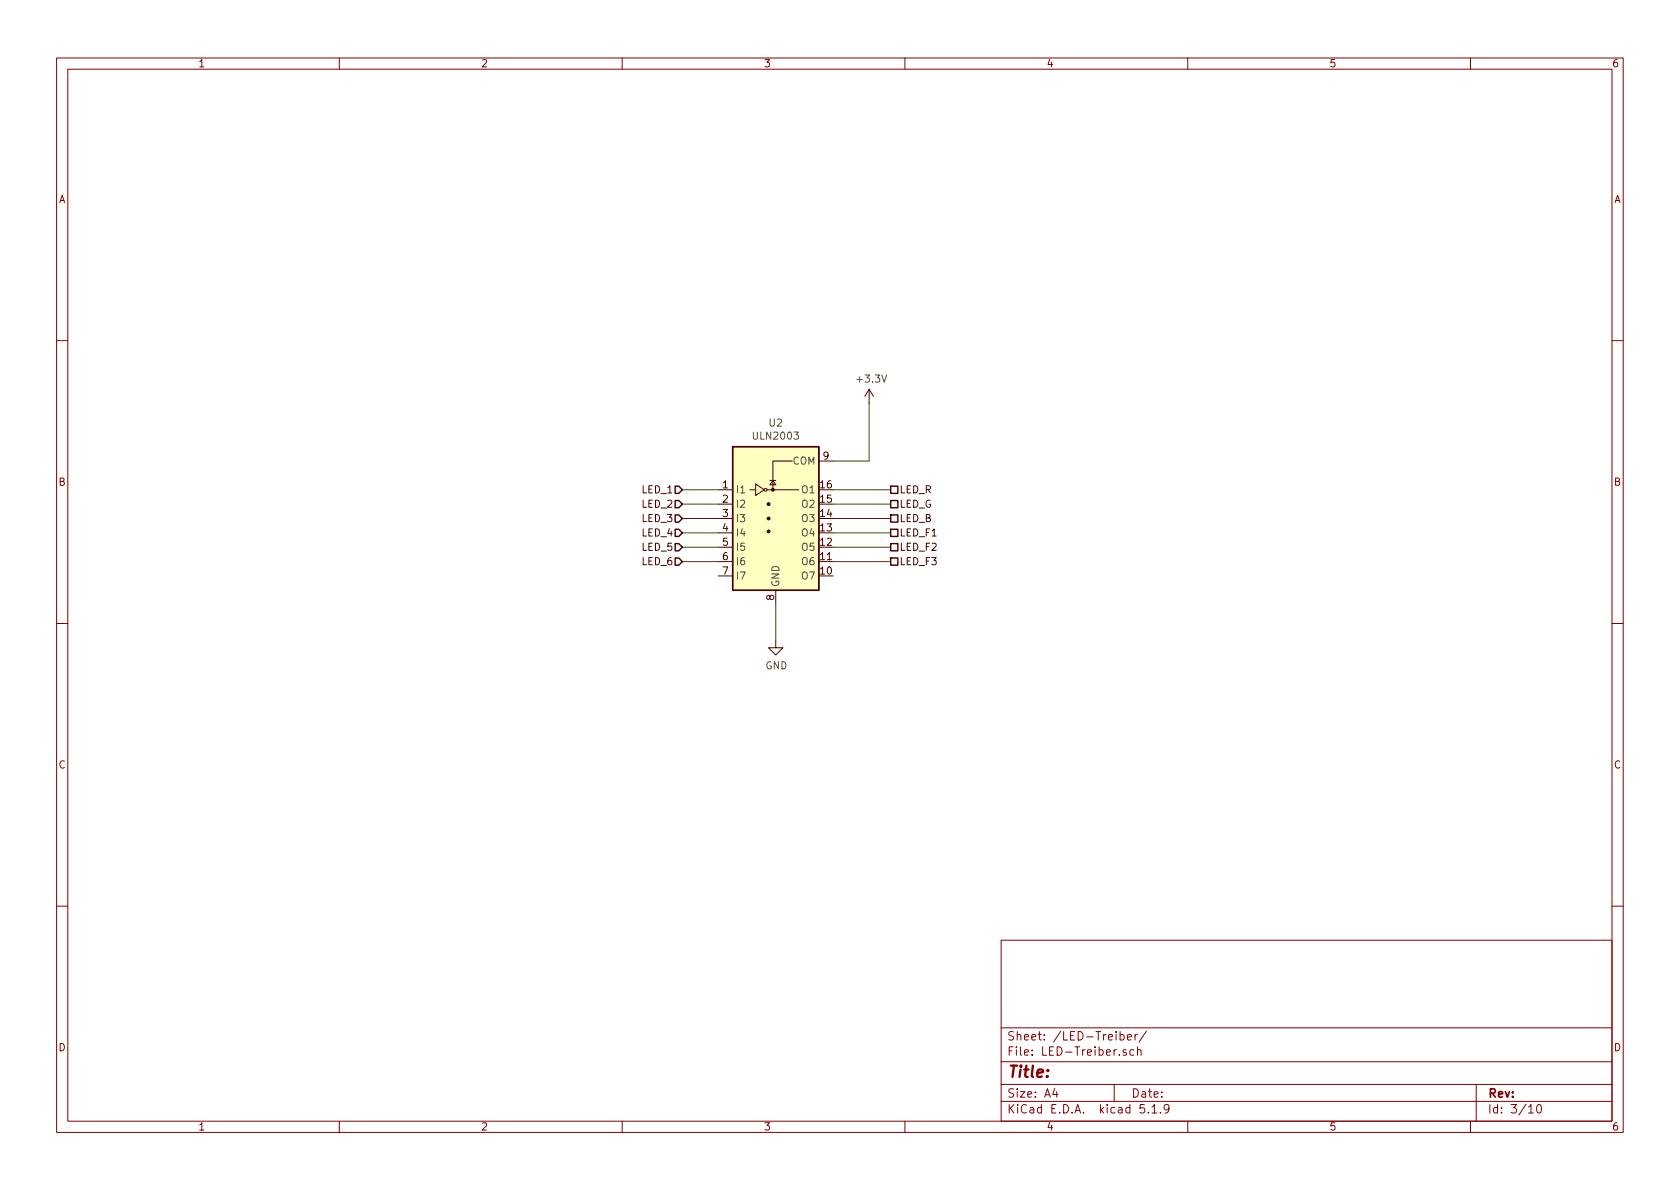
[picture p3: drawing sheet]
<svg xmlns="http://www.w3.org/2000/svg" width="297mm" height="210mm" viewBox="0 0 297 210" stroke-linecap="round" stroke-linejoin="round" font-family="sans-serif">
<g fill="none" stroke="#840000" stroke-width=".18">
<path d="M10 10.3h277v189.9h-277zM12 12.2h273v186.1h-273zM60 10.3v1.9M110 10.3v1.9M160 10.3v1.9M210 10.3v1.9M260 10.3v1.9M10 60.2h2M285 60.2h2M10 110.3h2M285 110.3h2M10 160.2h2"/>
<path d="M177 166.3h108v32h-108zM285 160.2h2M60 198.3v1.9M110 198.3v1.9M160 198.3v1.9M177 194.8h108M177 191.8h108M177 187.8h108M177 181.8h108M186.5 192.5l-.4 1h1M186.8 193v1M197 191.8v3"/>
<path d="M198 183l.5-.1 .3 .3-.2 .6h-.6M198 182.4v1.5M199.1 185.7l-.3-.1-.2 .2v.2l.5 .2v.3h-.5M199.3 183.4l.8-.1-.1-.3-.5-.1-.2 .2 .1 .7h.6M200.5 185.7l-.4-.1-.3 .3v.6l.3 .1 .4-.1M200.7 182.9v1M201.1 185.7l.2-.1 .4 .1 .1 .9M201.1 182.9l-.4 .3M201.1 185.1v1.5M202.3 195.3h-.7l-.1 .7 .3-.1 .5 .1 .1 .2-.1 .5-.2 .1-.6-.1M202.7 182.3l-1.3 2M203 196.7v.1"/>
<path d="M203.7 195.8l.4-.5v1.5M203.7 196.8h.8M205.2 196.7v.1M206.7 196l-.1 .2a.48 .48 0 0 1-.7-.1v-.6a.48 .48 0 0 1 .7-.1v.1a1.19 1.19 0 0 1-.2 1.2l-.4 .1M210 198.3v1.9M260 198.3v1.9M261 191.8v6.5M270.3 195.8l.4-.5v1.5M270.3 196.8h.8M271.8 195.5l.4-.2a.94 .94 0 0 1 0 1.5 .79 .79 0 0 1-.4-1.3z"/>
</g>
<g fill="none" stroke="#480000" stroke-width=".18">
<path d="M153.7 68.8l-.8 1.3M153.7 68.8v2.6M153.7 68.8l.7 1.3M127 86.6h2.5M127 89.1h2.5M127 91.7h2.5M127 94.2h2.5M127 96.8h2.5M127 99.3h2.5M132.6 86.6h1M133.6 85.6l1.5 1-1.5 1zM135.6 86.6h5.6"/>
<path d="M136.1 85h1.1M136.7 85l.5 .7h-1.1zM140.1 81.5h-3.4v5.1M144.8 81.5h2.5M127 101.8h2.5M137.2 113.3v1.2h1.2l-1.2 1.3-1.3-1.3h1.3M137.2 104.4v2.5"/>
<circle cx="135.4" cy="86.6" r=".25"/>
</g>
<path d="M129.5 79h15.3v25.4h-15.3z" fill="#ffffc2" stroke="#ffffc2" stroke-width=".18"/>
<g fill="none" stroke="#480000" stroke-width=".25">
<path d="M129.5 79h15.3v25.4h-15.3zM119.4 98.7h.6l.6 .6-.6 .6h-.6zM119.4 96.1h.6l.6 .7-.6 .6h-.6zM119.4 93.6h.6l.6 .6-.6 .7h-.6zM119.4 91.1h.6l.6 .6-.6 .6h-.6zM119.4 88.5h.6l.6 .6-.6 .7h-.6zM119.4 86h.6l.6 .6-.6 .6h-.6zM157.5 86h1.2v1.2h-1.2zM157.5 88.5h1.2v1.3h-1.2zM157.5 91.1h1.2v1.2h-1.2zM157.5 93.6h1.2v1.3h-1.2zM157.5 96.1h1.2v1.3h-1.2z"/>
<path d="M157.5 98.7h1.2v1.2h-1.2z"/>
</g>
<g fill="#480000" stroke="#480000" stroke-width=".18">
<circle cx="135.9" cy="94" r=".25"/>
<circle cx="135.9" cy="91.7" r=".25"/>
<circle cx="135.9" cy="89.1" r=".25"/>
<circle cx="136.7" cy="86.6" r=".25"/>
</g>
<g fill="none" stroke="#484800" stroke-width=".18">
<path d="M153.7 71.4v10.1h-6.4M120.6 99.3h6.4M120.6 96.8h6.4M120.6 94.2h6.4M120.6 91.7h6.4M120.6 89.1h6.4M120.6 86.6h6.4M147.3 99.3h10.2M147.3 96.8h10.2M147.3 94.2h10.2M147.3 91.7h10.2M147.3 89.1h10.2"/>
<path d="M147.3 86.6h10.2M137.2 106.9v6.4"/>
</g>
<text font-size="2.8" fill="#840000" x="178" y="190.5">Title:</text>
<g font-size="2.1" fill="#840000">
<text x="178" y="184">Sheet: /LED-Treiber/</text>
<text x="178" y="186.7">File: LED-Treiber.sch</text>
<text x="178" y="196.9">KiCad E.D.A. kicad 5.1.9</text>
<text x="178" y="194.1">Size: A4</text>
<text x="200" y="194.1">Date:</text>
<text x="263" y="194.1">Rev:</text>
<text x="263" y="196.9">Id: 3/10</text>
</g>
<g font-size="1.8" fill="#840000">
<text x="35" y="11.9">1</text>
<text x="85" y="11.9">2</text>
<text x="135" y="11.9">3</text>
<text x="185" y="11.9">4</text>
<text x="235" y="11.9">5</text>
<text x="285" y="11.9">6</text>
<text x="10.4" y="35.9">A</text>
<text x="285.4" y="35.9">A</text>
<text x="10.4" y="85.9">B</text>
<text x="285.4" y="85.9">B</text>
<text x="10.4" y="135.9">C</text>
<text x="285.4" y="135.9">C</text>
<text x="10.4" y="185.9">D</text>
<text x="285.4" y="185.9">D</text>
<text x="35" y="199.9">1</text>
<text x="85" y="199.9">2</text>
<text x="135" y="199.9">3</text>
<text x="185" y="199.9">4</text>
<text x="235" y="199.9">5</text>
<text x="285" y="199.9">6</text>
</g>
<g font-size="1.8" fill="#484848">
<text x="151.7" y="67.7">+3.3V</text>
<text x="133.4" y="77.7">ULN2003</text>
<text x="136" y="75.4">U2</text>
<text x="140.2" y="82.2">COM</text>
<text x="130" y="87.2">I1</text>
<text x="130" y="89.8">I2</text>
<text x="141.9" y="89.8">O2</text>
<text x="141.9" y="87.2">O1</text>
<text x="130" y="92.3">I3</text>
<text x="130" y="94.9">I4</text>
<text x="141.9" y="94.9">O4</text>
<text x="141.9" y="92.3">O3</text>
<text x="130" y="97.4">I5</text>
<text x="130" y="99.9">I6</text>
<text x="141.9" y="99.9">O6</text>
<text x="141.9" y="97.4">O5</text>
<text x="130" y="102.5">I7</text>
<text x="137.8" y="103.9" transform="rotate(-90 137.8 103.9)">GND</text>
<text x="141.9" y="102.5">O7</text>
<text x="135.3" y="118.4">GND</text>
</g>
<g font-size="1.8" fill="#480000">
<text x="145.6" y="81.3">9</text>
<text x="113.6" y="89.8">LED_2</text>
<text x="113.6" y="87.2">LED_1</text>
<text x="127.8" y="86.4">1</text>
<text x="127.8" y="88.9">2</text>
<text x="145.1" y="88.9">15</text>
<text x="145.1" y="86.4">16</text>
<text x="159" y="87.2">LED_R</text>
<text x="159" y="89.8">LED_G</text>
<text x="113.6" y="94.9">LED_4</text>
<text x="113.6" y="92.3">LED_3</text>
<text x="127.8" y="91.4">3</text>
<text x="127.8" y="94">4</text>
<text x="145.1" y="94">13</text>
<text x="145.1" y="91.4">14</text>
<text x="159" y="92.3">LED_B</text>
<text x="159" y="94.9">LED_F1</text>
<text x="113.6" y="99.9">LED_6</text>
<text x="113.6" y="97.4">LED_5</text>
<text x="127.8" y="96.5">5</text>
<text x="127.8" y="99.1">6</text>
<text x="127.8" y="101.6">7</text>
<text x="145.1" y="101.6">10</text>
<text x="145.1" y="99.1">11</text>
<text x="145.1" y="96.5">12</text>
<text x="159" y="97.4">LED_F2</text>
<text x="159" y="99.9">LED_F3</text>
<text x="136.9" y="106.1" transform="rotate(-90 136.9 106.1)">8</text>
</g>
</svg>
